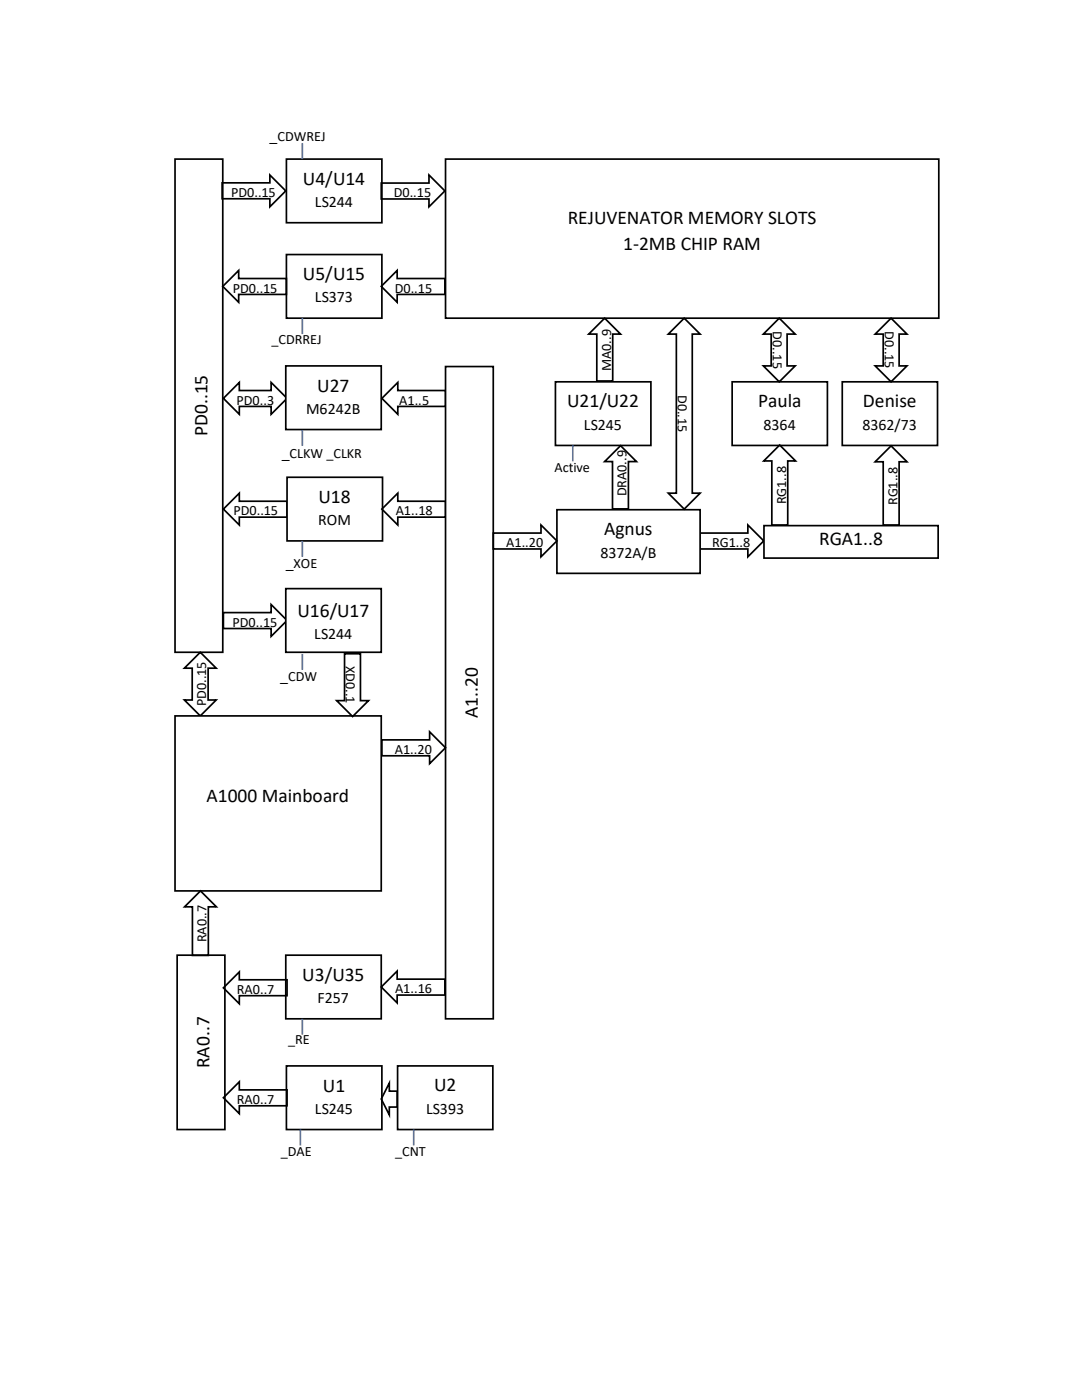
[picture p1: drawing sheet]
<svg xmlns="http://www.w3.org/2000/svg" width="216mm" height="279mm" viewBox="0 0 216 279" stroke-linecap="round" stroke-linejoin="round" font-family="sans-serif">
<path d="M34.9 31.7h9.5v98.5h-9.5z" fill="none" stroke="#000" stroke-width=".34"/>
<path d="M57.1 31.7h19.1v12.7h-19.1z" fill="#fff"/>
<path d="M57.1 31.7h19.1v12.7h-19.1z" fill="none" stroke="#000" stroke-width=".34"/>
<path d="M57.1 50.8h19.1v12.7h-19.1z" fill="#fff"/>
<path d="M57.1 50.8h19.1v12.7h-19.1zM139.7 106.4h9.5v-1.6l3.2 3.1-3.2 3.2v-1.5h-9.5z" fill="none" stroke="#000" stroke-width=".34"/>
<path d="M60.3 28.6v3.1M60.3 63.5v3.2" fill="none" stroke="#4472c4" stroke-width=".34"/>
<path d="M44.6 79.5l3.2-3.2v1.6h6.3v-1.6l3.2 3.2-3.2 3.2v-1.6h-6.3v1.6z" fill-rule="evenodd" fill="#fff"/>
<path d="M44.6 79.5l3.2-3.2v1.6h6.3v-1.6l3.2 3.2-3.2 3.2v-1.6h-6.3v1.6z" fill="none" stroke="#000" stroke-width=".34"/>
<path d="M168.1 76.2h19v12.7h-19z" fill="#fff"/>
<path d="M168.1 76.2h19v12.7h-19z" fill="none" stroke="#000" stroke-width=".34"/>
<path d="M57 73h19.1v12.7h-19.1z" fill="#fff"/>
<path d="M44.3 36.5h9.5v-1.6l3.2 3.2-3.2 3.2v-1.6h-9.5zM44.4 57.1l3.2-3.1v1.6h9.5v3.2h-9.5v1.5zM57 73h19.1v12.7h-19.1zM44.6 101.6l3.2-3.2v1.6h9.5v3.2h-9.5v1.6z" fill="none" stroke="#000" stroke-width=".34"/>
<path d="M57.3 95.2h19v12.7h-19z" fill="#fff"/>
<path d="M76.1 36.5h9.5v-1.6l3.2 3.2-3.2 3.2v-1.6h-9.5zM76.1 57.1l3.1-3.1v1.6h9.6v3.2h-9.6v1.5zM57.3 95.2h19v12.7h-19zM44.6 122.3h9.5v-1.7l3.2 3.2-3.2 3.2v-1.6h-9.5z" fill="none" stroke="#000" stroke-width=".34"/>
<path d="M57 117.5h19.1v12.7h-19.1z" fill="#fff"/>
<path d="M57 117.5h19.1v12.7h-19.1z" fill="none" stroke="#000" stroke-width=".34"/>
<path d="M36.8 133.3l3.2-3.1 3.1 3.1h-1.6v6.4h1.6l-3.1 3.2-3.2-3.2h1.6v-6.4z" fill-rule="evenodd" fill="#fff"/>
<path d="M36.8 133.3l3.2-3.1 3.1 3.1h-1.6v6.4h1.6l-3.1 3.2-3.2-3.2h1.6v-6.4z" fill="none" stroke="#000" stroke-width=".34"/>
<path d="M34.9 142.9h41.2v34.9h-41.2z" fill="#fff"/>
<path d="M76.2 79.5l3.2-3.2v1.6h9.5v3.2h-9.5v1.6zM76.2 101.6l3.2-3.2v1.6h9.5v3.2h-9.5v1.6zM34.9 142.9h41.2v34.9h-41.2z" fill="none" stroke="#000" stroke-width=".34"/>
<path d="M88.9 73.2h9.5v130.1h-9.5z" fill="#fff"/>
<path d="M88.9 73.2h9.5v130.1h-9.5zM76.2 147.7h9.5v-1.7l3.2 3.2-3.2 3.2v-1.6h-9.5z" fill="none" stroke="#000" stroke-width=".34"/>
<path d="M57 190.6h19.1v12.7h-19.1z" fill="#fff"/>
<path d="M57 190.6h19.1v12.7h-19.1zM76.1 197l3.1-3.2v1.6h9.6v3.2h-9.6v1.6z" fill="none" stroke="#000" stroke-width=".34"/>
<path d="M60.3 203.3v3.2" fill="none" stroke="#4472c4" stroke-width=".34"/>
<path d="M35.3 190.6h9.6v34.8h-9.6z" fill="#fff"/>
<path d="M35.3 190.6h9.6v34.8h-9.6zM44.6 197.1l3.2-3.1v1.5h9.5v3.2h-9.5v1.6z" fill="none" stroke="#000" stroke-width=".34"/>
<path d="M79.3 212.7h19v12.7h-19z" fill="#fff"/>
<path d="M79.3 212.7h19v12.7h-19z" fill="none" stroke="#000" stroke-width=".34"/>
<path d="M57.1 212.7h19.1v12.7h-19.1z" fill="#fff"/>
<path d="M44.6 219.1l3.2-3.2v1.6h9.5v3.2h-9.5v1.5zM57.1 212.7h19.1v12.7h-19.1zM77.7 216.2v1.6h1.5v3.1h-1.5v1.6l-1.6-3.2z" fill="none" stroke="#000" stroke-width=".34"/>
<path d="M59.9 225.4v3.2M82.5 225.4v3.2" fill="none" stroke="#4472c4" stroke-width=".34"/>
<path d="M88.9 31.7h98.4v31.8h-98.4z" fill="#fff"/>
<path d="M88.9 31.7h98.4v31.8h-98.4z" fill="none" stroke="#000" stroke-width=".34"/>
<path d="M146.1 76.2h19v12.7h-19z" fill="#fff"/>
<path d="M146.1 76.2h19v12.7h-19z" fill="none" stroke="#000" stroke-width=".34"/>
<path d="M110.8 76.2h19.1v12.7h-19.1z" fill="#fff"/>
<path d="M110.8 76.2h19.1v12.7h-19.1z" fill="none" stroke="#000" stroke-width=".34"/>
<path d="M111.1 101.7h28.6v12.7h-28.6z" fill="#fff"/>
<path d="M98.4 106.4h9.5v-1.6l3.2 3.1-3.2 3.2v-1.5h-9.5zM111.1 101.7h28.6v12.7h-28.6z" fill="none" stroke="#000" stroke-width=".34"/>
<path d="M152.4 104.9h34.8v6.5h-34.8z" fill-rule="evenodd" fill="#fff"/>
<path d="M155.6 88.8l3.1 3.2h-1.5v12.8h-3.2v-12.8h-1.6zM174.6 92.2l3.2-3.2 3.2 3.2h-1.6v12.6h-3.2v-12.6zM152.4 104.9h34.8v6.5h-34.8z" fill="none" stroke="#000" stroke-width=".34"/>
<path d="M155.5 63.5l3.2 3.2h-1.6v6.3h1.6l-3.2 3.2-3.2-3.2h1.6v-6.3h-1.6z" fill-rule="evenodd" fill="#fff"/>
<path d="M155.5 63.5l3.2 3.2h-1.6v6.3h1.6l-3.2 3.2-3.2-3.2h1.6v-6.3h-1.6z" fill="none" stroke="#000" stroke-width=".34"/>
<path d="M174.6 66.7l3.2-3.2 3.2 3.2h-1.6v6.3h1.6l-3.2 3.2-3.2-3.2h1.6v-6.3z" fill-rule="evenodd" fill="#fff"/>
<path d="M174.6 66.7l3.2-3.2 3.2 3.2h-1.6v6.3h1.6l-3.2 3.2-3.2-3.2h1.6v-6.3z" fill="none" stroke="#000" stroke-width=".34"/>
<path d="M136.5 63.5l3.2 3.2h-1.6v31.7h1.6l-3.2 3.2-3.2-3.2h1.7v-31.7h-1.7z" fill-rule="evenodd" fill="#fff"/>
<path d="M117.5 66.7l3.1-3.2 3.2 3.2h-1.5v9.3h-3.2v-9.3zM136.5 63.5l3.2 3.2h-1.6v31.7h1.6l-3.2 3.2-3.2-3.2h1.7v-31.7h-1.7zM120.6 92.1l3.2-3.2 3.2 3.2h-1.6v9.5h-3.2v-9.5zM68.7 130.5h3.2v9.3h1.6l-3.1 3.2-3.2-3.2h1.5zM36.8 181l3.2-3.2 3.2 3.2h-1.6v9.7h-3.2v-9.7z" fill="none" stroke="#000" stroke-width=".34"/>
<path d="M60.3 85.8v3.2M114.3 88.9v3.2M60.3 107.9v3.2M60.3 130.5v3.2" fill="none" stroke="#4472c4" stroke-width=".34"/>
<g font-size="3.9">
<text x="60.5" y="36.9">U4/U14</text>
<text x="113.3" y="44.8">REJUVENATOR MEMORY SLOTS</text>
<text x="124.4" y="49.9">1-2MB CHIP RAM</text>
<text x="60.5" y="55.9">U5/U15</text>
<text x="63.3" y="78.1">U27</text>
<text x="113.2" y="81.3">U21/U22</text>
<text x="151.3" y="81.3">Paula</text>
<text x="172.2" y="81.3">Denise</text>
<text x="41.4" y="87.1" transform="rotate(-90 41.4 87.1)">PD0..15</text>
<text x="63.5" y="100.4">U18</text>
<text x="120.6" y="106.8">Agnus</text>
<text x="163.4" y="108.8">RGA1..8</text>
<text x="59.4" y="123.1">U16/U17</text>
<text x="95.4" y="143.3" transform="rotate(-90 95.4 143.3)">A1..20</text>
<text x="41.2" y="160.1">A1000 Mainboard</text>
<text x="60.3" y="195.7">U3/U35</text>
<text x="41.8" y="213.1" transform="rotate(-90 41.8 213.1)">RA0..7</text>
<text x="64.4" y="217.8">U1</text>
<text x="86.6" y="217.8">U2</text>
</g>
<g font-size="3.2">
<text x="53.8" y="28.2">_CDWREJ</text>
<text x="62.8" y="41.3">LS244</text>
<text x="62.8" y="60.4">LS373</text>
<text x="61.1" y="82.6">M6242B</text>
<text x="116.5" y="85.8">LS245</text>
<text x="152.4" y="85.8">8364</text>
<text x="172.1" y="85.8">8362/73</text>
<text x="56.2" y="91.4">_CLKW _CLKR</text>
<text x="63.5" y="104.8">ROM</text>
<text x="57" y="113.4">_XOE</text>
<text x="119.8" y="111.3">8372A/B</text>
<text x="62.7" y="127.6">LS244</text>
<text x="55.9" y="135.8">_CDW</text>
<text x="63.4" y="200.2">F257</text>
<text x="62.8" y="222.3">LS245</text>
<text x="85" y="222.2">LS393</text>
</g>
<g font-size="2.8">
<text x="46.1" y="39.3">PD0..15</text>
<text x="78.6" y="39.4">D0..15</text>
<text x="46.4" y="58.4">PD0..15</text>
<text x="78.8" y="58.4">D0..15</text>
<text x="54.2" y="68.7">_CDRREJ</text>
<text x="154.2" y="66.1" transform="rotate(90 154.2 66.1)">D0..15</text>
<text x="176.5" y="66.1" transform="rotate(90 176.5 66.1)">D0..15</text>
<text x="121.9" y="74.1" transform="rotate(-90 121.9 74.1)">MA0..9</text>
<text x="47.2" y="80.8">PD0..3</text>
<text x="79.7" y="80.8">A1..5</text>
<text x="135.3" y="78.8" transform="rotate(90 135.3 78.8)">D0..15</text>
<text x="110.7" y="94.1">Active</text>
<text x="125" y="99.1" transform="rotate(-90 125 99.1)">DRA0..9</text>
<text x="156.8" y="100.7" transform="rotate(-90 156.8 100.7)">RG1..8</text>
<text x="179.1" y="100.8" transform="rotate(-90 179.1 100.8)">RG1..8</text>
<text x="46.6" y="102.9">PD0..15</text>
<text x="79" y="102.9">A1..18</text>
<text x="101" y="109.2">A1..20</text>
<text x="142.1" y="109.2">RG1..8</text>
<text x="46.4" y="125.1">PD0..15</text>
<text x="69" y="132.9" transform="rotate(90 69 132.9)">XD0..1</text>
<text x="41.1" y="141" transform="rotate(-90 41.1 141)">PD0..15</text>
<text x="78.8" y="150.5">A1..20</text>
<text x="41.2" y="188" transform="rotate(-90 41.2 188)">RA0..7</text>
<text x="47.3" y="198.4">RA0..7</text>
<text x="78.8" y="198.2">A1..16</text>
<text x="57.5" y="208.4">_RE</text>
<text x="47.3" y="220.3">RA0..7</text>
<text x="56" y="230.8">_DAE</text>
<text x="78.9" y="230.7">_CNT</text>
</g>
</svg>
